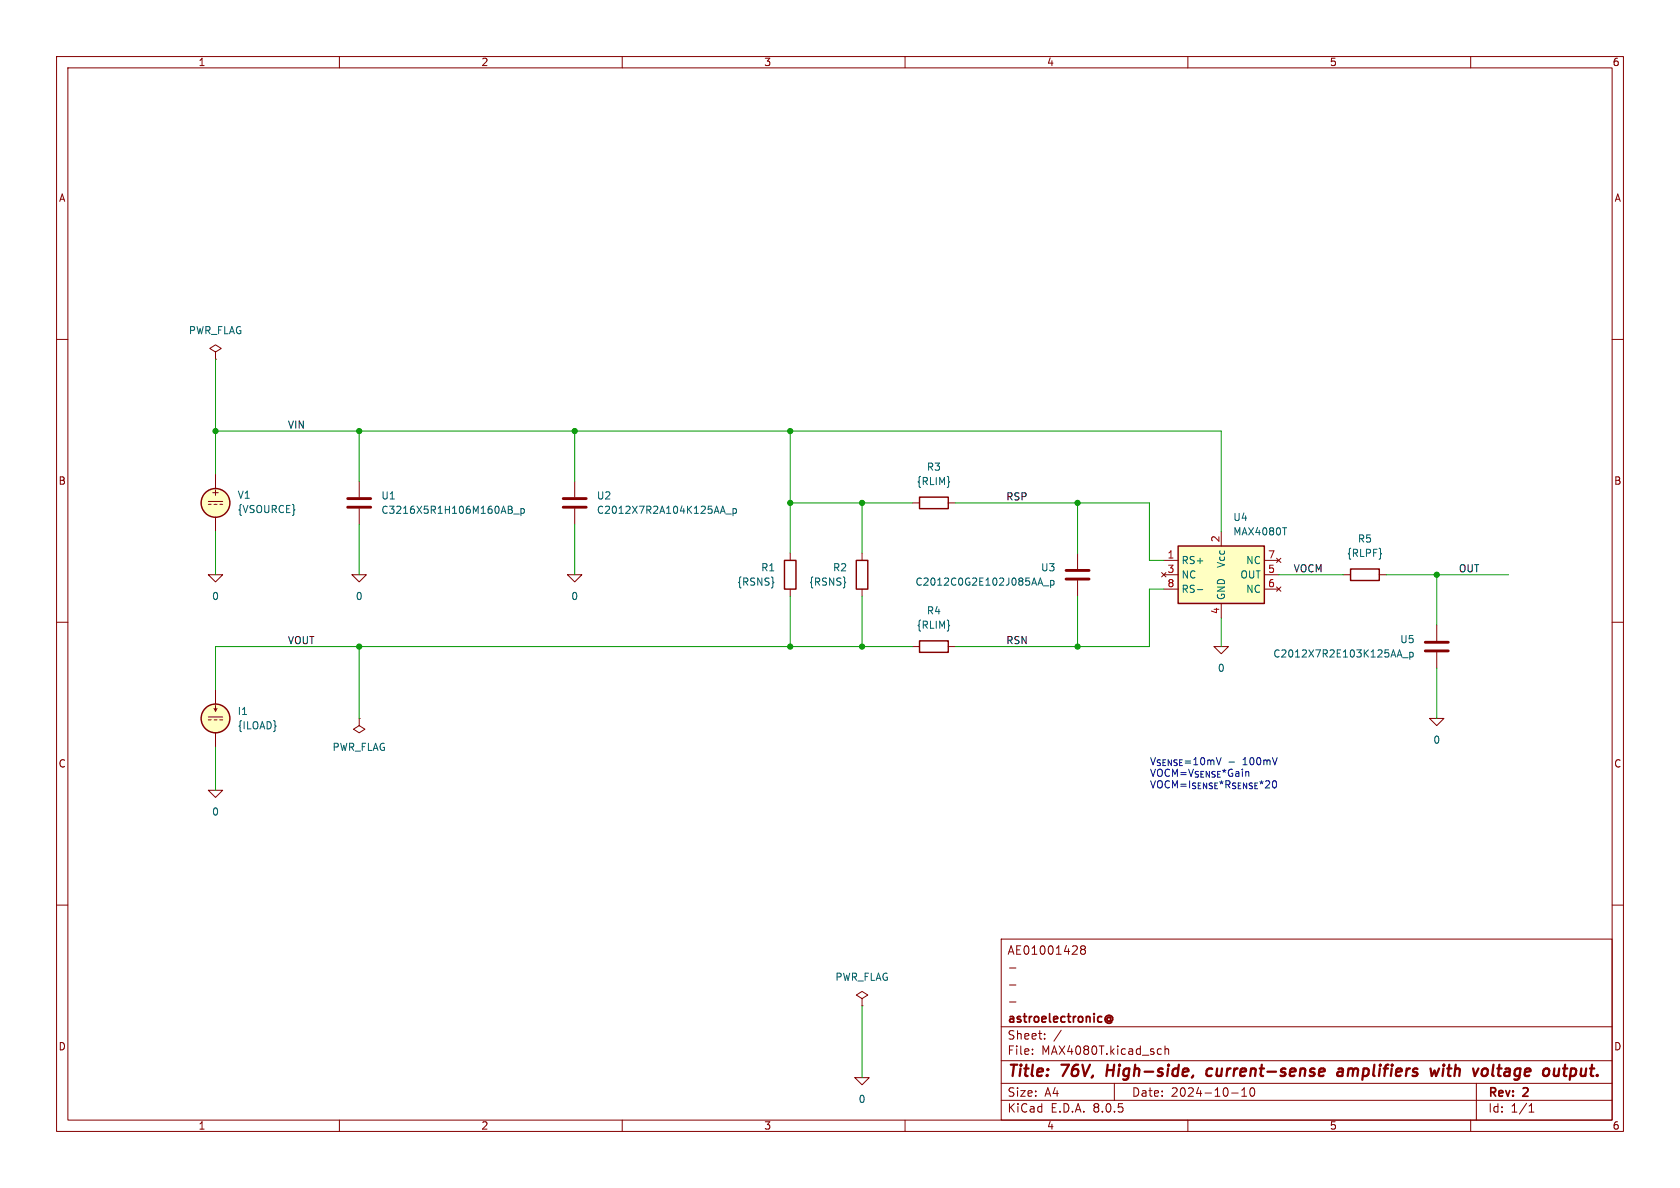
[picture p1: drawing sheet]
(kicad_sch
 (version 20231120)
 (generator "eeschema")
 (generator_version "8.0")
 (paper "A4")
 (title_block
  (title "76V, High-side, current-sense amplifiers with voltage output.")
  (date "2024-10-10")
  (rev "2")
  (company "astroelectronic@")
  (comment 1 "-")
  (comment 2 "-")
  (comment 3 "-")
  (comment 4 "AE01001428"))
 (lib_symbols
  (symbol "MAX4080T:0"
   (power)
   (pin_names
    (offset 0)) (exclude_from_sim no) (in_bom yes) (on_board yes)
   (property "Reference" "#GND" (at 0 -2.54 0) (effects (font (size 1.27 1.27)) (hide yes)))
   (property "Value" "0" (at 0 -1.778 0) (effects (font (size 1.27 1.27))))
   (property "Footprint" "" (at 0 0 0) (effects (font (size 1.27 1.27)) (hide yes)))
   (property "Datasheet" "~" (at 0 0 0) (effects (font (size 1.27 1.27)) (hide yes)))
   (property "Description" "0V reference potential for simulation" (at 0 0 0) (effects (font (size 1.27 1.27)) (hide yes)))
   (symbol "0_0_1"
    (polyline (pts (xy -1.27 0) (xy 0 -1.27) (xy 1.27 0) (xy -1.27 0)) (stroke (width 0) (type default)) (fill (type none))))
   (symbol "0_1_1"
    (pin power_in line (at 0 0 0) (length 0) hide (name "0" (effects (font (size 1.016 1.016)))) (number "1" (effects (font (size 1.016 1.016)))))))
  (symbol "MAX4080T:C"
   (pin_numbers hide)
   (pin_names
    (offset 0.254)) (exclude_from_sim no) (in_bom yes) (on_board yes)
   (property "Reference" "C" (at 0.635 2.54 0) (effects (font (size 1.27 1.27)) (justify left)))
   (property "Value" "C" (at 0.635 -2.54 0) (effects (font (size 1.27 1.27)) (justify left)))
   (property "Footprint" "" (at 0.9652 -3.81 0) (effects (font (size 1.27 1.27)) (hide yes)))
   (property "Datasheet" "~" (at 0 0 0) (effects (font (size 1.27 1.27)) (hide yes)))
   (property "Description" "Unpolarized capacitor" (at 0 0 0) (effects (font (size 1.27 1.27)) (hide yes)))
   (symbol "C_0_1"
    (polyline (pts (xy -2.032 -0.762) (xy 2.032 -0.762)) (stroke (width 0.508) (type default)) (fill (type none)))
    (polyline (pts (xy -2.032 0.762) (xy 2.032 0.762)) (stroke (width 0.508) (type default)) (fill (type none))))
   (symbol "C_1_1"
    (pin passive line (at 0 3.81 270) (length 2.794) (name "~" (effects (font (size 1.27 1.27)))) (number "1" (effects (font (size 1.27 1.27)))))
    (pin passive line (at 0 -3.81 90) (length 2.794) (name "~" (effects (font (size 1.27 1.27)))) (number "2" (effects (font (size 1.27 1.27)))))))
  (symbol "MAX4080T:IDC"
   (pin_numbers hide)
   (pin_names
    (offset 0.0254)) (exclude_from_sim no) (in_bom yes) (on_board yes)
   (property "Reference" "I" (at 2.54 2.54 0) (effects (font (size 1.27 1.27)) (justify left)))
   (property "Value" "1" (at 2.54 0 0) (effects (font (size 1.27 1.27)) (justify left)))
   (property "Footprint" "" (at 0 0 0) (effects (font (size 1.27 1.27)) (hide yes)))
   (property "Datasheet" "~" (at 0 0 0) (effects (font (size 1.27 1.27)) (hide yes)))
   (property "Description" "Current source, DC" (at 0 0 0) (effects (font (size 1.27 1.27)) (hide yes)))
   (property "Sim.Pins" "1=+ 2=-" (at 0 0 0) (effects (font (size 1.27 1.27)) (hide yes)))
   (property "Sim.Type" "DC" (at 0 0 0) (effects (font (size 1.27 1.27)) (hide yes)))
   (property "Sim.Device" "I" (at 0 0 0) (effects (font (size 1.27 1.27)) (justify left) (hide yes)))
   (property "Spice_Netlist_Enabled" "Y" (at 0 0 0) (effects (font (size 1.27 1.27)) (justify left) (hide yes)))
   (symbol "IDC_0_0"
    (polyline (pts (xy -1.27 0.254) (xy 1.27 0.254)) (stroke (width 0) (type default)) (fill (type none)))
    (polyline (pts (xy -0.762 -0.254) (xy -1.27 -0.254)) (stroke (width 0) (type default)) (fill (type none)))
    (polyline (pts (xy 0.254 -0.254) (xy -0.254 -0.254)) (stroke (width 0) (type default)) (fill (type none)))
    (polyline (pts (xy 1.27 -0.254) (xy 0.762 -0.254)) (stroke (width 0) (type default)) (fill (type none))))
   (symbol "IDC_0_1"
    (polyline (pts (xy 0 1.27) (xy 0 2.286)) (stroke (width 0) (type default)) (fill (type none)))
    (polyline (pts (xy -0.254 1.778) (xy 0 1.27) (xy 0.254 1.778)) (stroke (width 0) (type default)) (fill (type none)))
    (circle (center 0 0) (radius 2.54) (stroke (width 0.254) (type default)) (fill (type background))))
   (symbol "IDC_1_1"
    (pin passive line (at 0 5.08 270) (length 2.54) (name "~" (effects (font (size 1.27 1.27)))) (number "1" (effects (font (size 1.27 1.27)))))
    (pin passive line (at 0 -5.08 90) (length 2.54) (name "~" (effects (font (size 1.27 1.27)))) (number "2" (effects (font (size 1.27 1.27)))))))
  (symbol "MAX4080T:MAX4080T" (exclude_from_sim no) (in_bom yes) (on_board yes)
   (property "Reference" "U" (at -7.62 6.35 0) (effects (font (size 1.27 1.27)) (justify left)))
   (property "Value" "MAX4080T" (at 2.54 6.35 0) (effects (font (size 1.27 1.27)) (justify left)))
   (property "Footprint" "" (at 16.51 -17.78 0) (effects (font (size 1.27 1.27)) (hide yes)))
   (property "Datasheet" "http://datasheets.maximintegrated.com/en/ds/MAX4080-MAX4081.pdf" (at 0 10.16 0) (effects (font (size 1.27 1.27)) (hide yes)))
   (property "Description" "76V, High-Side, Current-Sense Amplifiers with Voltage Output, Unidirectional, 5V/V Gain, SOIC-8/uMAX-8" (at 0 0 0) (effects (font (size 1.27 1.27)) (hide yes)))
   (symbol "MAX4080T_0_1"
    (rectangle (start -7.62 5.08) (end 7.62 -5.08) (stroke (width 0.254) (type default)) (fill (type background))))
   (symbol "MAX4080T_1_1"
    (pin passive line (at -10.16 2.54 0) (length 2.54) (name "RS+" (effects (font (size 1.27 1.27)))) (number "1" (effects (font (size 1.27 1.27)))))
    (pin passive line (at 0 7.62 270) (length 2.54) (name "Vcc" (effects (font (size 1.27 1.27)))) (number "2" (effects (font (size 1.27 1.27)))))
    (pin no_connect line (at -10.16 0 0) (length 2.54) (name "NC" (effects (font (size 1.27 1.27)))) (number "3" (effects (font (size 1.27 1.27)))))
    (pin passive line (at 0 -7.62 90) (length 2.54) (name "GND" (effects (font (size 1.27 1.27)))) (number "4" (effects (font (size 1.27 1.27)))))
    (pin passive line (at 10.16 0 180) (length 2.54) (name "OUT" (effects (font (size 1.27 1.27)))) (number "5" (effects (font (size 1.27 1.27)))))
    (pin no_connect line (at 10.16 -2.54 180) (length 2.54) (name "NC" (effects (font (size 1.27 1.27)))) (number "6" (effects (font (size 1.27 1.27)))))
    (pin no_connect line (at 10.16 2.54 180) (length 2.54) (name "NC" (effects (font (size 1.27 1.27)))) (number "7" (effects (font (size 1.27 1.27)))))
    (pin passive line (at -10.16 -2.54 0) (length 2.54) (name "RS-" (effects (font (size 1.27 1.27)))) (number "8" (effects (font (size 1.27 1.27)))))))
  (symbol "MAX4080T:PWR_FLAG"
   (power)
   (pin_numbers hide)
   (pin_names
    (offset 0) hide) (exclude_from_sim no) (in_bom yes) (on_board yes)
   (property "Reference" "#FLG" (at 0 1.905 0) (effects (font (size 1.27 1.27)) (hide yes)))
   (property "Value" "PWR_FLAG" (at 0 3.81 0) (effects (font (size 1.27 1.27))))
   (property "Footprint" "" (at 0 0 0) (effects (font (size 1.27 1.27)) (hide yes)))
   (property "Datasheet" "~" (at 0 0 0) (effects (font (size 1.27 1.27)) (hide yes)))
   (property "Description" "Special symbol for telling ERC where power comes from" (at 0 0 0) (effects (font (size 1.27 1.27)) (hide yes)))
   (symbol "PWR_FLAG_0_0"
    (pin power_out line (at 0 0 90) (length 0) (name "pwr" (effects (font (size 1.27 1.27)))) (number "1" (effects (font (size 1.27 1.27))))))
   (symbol "PWR_FLAG_0_1"
    (polyline (pts (xy 0 0) (xy 0 1.27) (xy -1.016 1.905) (xy 0 2.54) (xy 1.016 1.905) (xy 0 1.27)) (stroke (width 0) (type default)) (fill (type none)))))
  (symbol "MAX4080T:R"
   (pin_numbers hide)
   (pin_names
    (offset 0)) (exclude_from_sim no) (in_bom yes) (on_board yes)
   (property "Reference" "R" (at 2.032 0 90) (effects (font (size 1.27 1.27))))
   (property "Value" "R" (at 0 0 90) (effects (font (size 1.27 1.27))))
   (property "Footprint" "" (at -1.778 0 90) (effects (font (size 1.27 1.27)) (hide yes)))
   (property "Datasheet" "~" (at 0 0 0) (effects (font (size 1.27 1.27)) (hide yes)))
   (property "Description" "Resistor" (at 0 0 0) (effects (font (size 1.27 1.27)) (hide yes)))
   (symbol "R_0_1"
    (rectangle (start -1.016 -2.54) (end 1.016 2.54) (stroke (width 0.254) (type default)) (fill (type none))))
   (symbol "R_1_1"
    (pin passive line (at 0 3.81 270) (length 1.27) (name "~" (effects (font (size 1.27 1.27)))) (number "1" (effects (font (size 1.27 1.27)))))
    (pin passive line (at 0 -3.81 90) (length 1.27) (name "~" (effects (font (size 1.27 1.27)))) (number "2" (effects (font (size 1.27 1.27)))))))
  (symbol "MAX4080T:VDC"
   (pin_numbers hide)
   (pin_names
    (offset 0.0254)) (exclude_from_sim no) (in_bom yes) (on_board yes)
   (property "Reference" "V" (at 2.54 2.54 0) (effects (font (size 1.27 1.27)) (justify left)))
   (property "Value" "1" (at 2.54 0 0) (effects (font (size 1.27 1.27)) (justify left)))
   (property "Footprint" "" (at 0 0 0) (effects (font (size 1.27 1.27)) (hide yes)))
   (property "Datasheet" "~" (at 0 0 0) (effects (font (size 1.27 1.27)) (hide yes)))
   (property "Description" "Voltage source, DC" (at 0 0 0) (effects (font (size 1.27 1.27)) (hide yes)))
   (property "Sim.Pins" "1=+ 2=-" (at 0 0 0) (effects (font (size 1.27 1.27)) (hide yes)))
   (property "Sim.Type" "DC" (at 0 0 0) (effects (font (size 1.27 1.27)) (hide yes)))
   (property "Sim.Device" "V" (at 0 0 0) (effects (font (size 1.27 1.27)) (justify left) (hide yes)))
   (property "Spice_Netlist_Enabled" "Y" (at 0 0 0) (effects (font (size 1.27 1.27)) (justify left) (hide yes)))
   (symbol "VDC_0_0"
    (polyline (pts (xy -1.27 0.254) (xy 1.27 0.254)) (stroke (width 0) (type default)) (fill (type none)))
    (polyline (pts (xy -0.762 -0.254) (xy -1.27 -0.254)) (stroke (width 0) (type default)) (fill (type none)))
    (polyline (pts (xy 0.254 -0.254) (xy -0.254 -0.254)) (stroke (width 0) (type default)) (fill (type none)))
    (polyline (pts (xy 1.27 -0.254) (xy 0.762 -0.254)) (stroke (width 0) (type default)) (fill (type none)))
    (text "+" (at 0 1.905 0) (effects (font (size 1.27 1.27)))))
   (symbol "VDC_0_1"
    (circle (center 0 0) (radius 2.54) (stroke (width 0.254) (type default)) (fill (type background))))
   (symbol "VDC_1_1"
    (pin passive line (at 0 5.08 270) (length 2.54) (name "~" (effects (font (size 1.27 1.27)))) (number "1" (effects (font (size 1.27 1.27)))))
    (pin passive line (at 0 -5.08 90) (length 2.54) (name "~" (effects (font (size 1.27 1.27)))) (number "2" (effects (font (size 1.27 1.27))))))))
 (junction
  (at 63.5 76.2)
  (diameter 0)
  (color 0 0 0 0))
 (junction
  (at 152.4 88.9)
  (diameter 0)
  (color 0 0 0 0))
 (junction
  (at 139.7 76.2)
  (diameter 0)
  (color 0 0 0 0))
 (junction
  (at 152.4 114.3)
  (diameter 0)
  (color 0 0 0 0))
 (junction
  (at 38.1 76.2)
  (diameter 0)
  (color 0 0 0 0))
 (junction
  (at 139.7 88.9)
  (diameter 0)
  (color 0 0 0 0))
 (junction
  (at 139.7 114.3)
  (diameter 0)
  (color 0 0 0 0))
 (junction
  (at 190.5 114.3)
  (diameter 0)
  (color 0 0 0 0))
 (junction
  (at 101.6 76.2)
  (diameter 0)
  (color 0 0 0 0))
 (junction
  (at 63.5 114.3)
  (diameter 0)
  (color 0 0 0 0))
 (junction
  (at 254 101.6)
  (diameter 0)
  (color 0 0 0 0))
 (junction
  (at 190.5 88.9)
  (diameter 0)
  (color 0 0 0 0))
 (wire
  (pts (xy 139.7 88.9) (xy 139.7 76.2))
  (stroke (width 0) (type default)))
 (wire
  (pts (xy 152.4 114.3) (xy 152.4 105.41))
  (stroke (width 0) (type default)))
 (wire
  (pts (xy 63.5 114.3) (xy 139.7 114.3))
  (stroke (width 0) (type default)))
 (wire
  (pts (xy 215.9 76.2) (xy 215.9 93.98))
  (stroke (width 0) (type default)))
 (wire
  (pts (xy 139.7 105.41) (xy 139.7 114.3))
  (stroke (width 0) (type default)))
 (wire
  (pts (xy 38.1 76.2) (xy 63.5 76.2))
  (stroke (width 0) (type default)))
 (wire
  (pts (xy 203.2 104.14) (xy 205.74 104.14))
  (stroke (width 0) (type default)))
 (wire
  (pts (xy 152.4 114.3) (xy 161.29 114.3))
  (stroke (width 0) (type default)))
 (wire
  (pts (xy 152.4 88.9) (xy 161.29 88.9))
  (stroke (width 0) (type default)))
 (wire
  (pts (xy 139.7 88.9) (xy 152.4 88.9))
  (stroke (width 0) (type default)))
 (wire
  (pts (xy 38.1 114.3) (xy 63.5 114.3))
  (stroke (width 0) (type default)))
 (wire
  (pts (xy 254 118.11) (xy 254 127))
  (stroke (width 0) (type default)))
 (wire
  (pts (xy 152.4 88.9) (xy 152.4 97.79))
  (stroke (width 0) (type default)))
 (wire
  (pts (xy 203.2 114.3) (xy 203.2 104.14))
  (stroke (width 0) (type default)))
 (wire
  (pts (xy 38.1 114.3) (xy 38.1 121.92))
  (stroke (width 0) (type default)))
 (wire
  (pts (xy 139.7 97.79) (xy 139.7 88.9))
  (stroke (width 0) (type default)))
 (wire
  (pts (xy 139.7 76.2) (xy 215.9 76.2))
  (stroke (width 0) (type default)))
 (wire
  (pts (xy 190.5 88.9) (xy 190.5 97.79))
  (stroke (width 0) (type default)))
 (wire
  (pts (xy 205.74 99.06) (xy 203.2 99.06))
  (stroke (width 0) (type default)))
 (wire
  (pts (xy 101.6 92.71) (xy 101.6 101.6))
  (stroke (width 0) (type default)))
 (wire
  (pts (xy 190.5 114.3) (xy 203.2 114.3))
  (stroke (width 0) (type default)))
 (wire
  (pts (xy 101.6 76.2) (xy 101.6 85.09))
  (stroke (width 0) (type default)))
 (wire
  (pts (xy 38.1 132.08) (xy 38.1 139.7))
  (stroke (width 0) (type default)))
 (wire
  (pts (xy 38.1 83.82) (xy 38.1 76.2))
  (stroke (width 0) (type default)))
 (wire
  (pts (xy 254 110.49) (xy 254 101.6))
  (stroke (width 0) (type default)))
 (wire
  (pts (xy 254 101.6) (xy 245.11 101.6))
  (stroke (width 0) (type default)))
 (wire
  (pts (xy 215.9 109.22) (xy 215.9 114.3))
  (stroke (width 0) (type default)))
 (wire
  (pts (xy 63.5 92.71) (xy 63.5 101.6))
  (stroke (width 0) (type default)))
 (wire
  (pts (xy 63.5 114.3) (xy 63.5 127))
  (stroke (width 0) (type default)))
 (wire
  (pts (xy 168.91 88.9) (xy 190.5 88.9))
  (stroke (width 0) (type default)))
 (wire
  (pts (xy 254 101.6) (xy 266.7 101.6))
  (stroke (width 0) (type default)))
 (wire
  (pts (xy 139.7 114.3) (xy 152.4 114.3))
  (stroke (width 0) (type default)))
 (wire
  (pts (xy 38.1 63.5) (xy 38.1 76.2))
  (stroke (width 0) (type default)))
 (wire
  (pts (xy 101.6 76.2) (xy 139.7 76.2))
  (stroke (width 0) (type default)))
 (wire
  (pts (xy 168.91 114.3) (xy 190.5 114.3))
  (stroke (width 0) (type default)))
 (wire
  (pts (xy 190.5 114.3) (xy 190.5 105.41))
  (stroke (width 0) (type default)))
 (wire
  (pts (xy 152.4 177.8) (xy 152.4 190.5))
  (stroke (width 0) (type default)))
 (wire
  (pts (xy 63.5 76.2) (xy 101.6 76.2))
  (stroke (width 0) (type default)))
 (wire
  (pts (xy 203.2 99.06) (xy 203.2 88.9))
  (stroke (width 0) (type default)))
 (wire
  (pts (xy 63.5 76.2) (xy 63.5 85.09))
  (stroke (width 0) (type default)))
 (wire
  (pts (xy 38.1 93.98) (xy 38.1 101.6))
  (stroke (width 0) (type default)))
 (wire
  (pts (xy 190.5 88.9) (xy 203.2 88.9))
  (stroke (width 0) (type default)))
 (wire
  (pts (xy 226.06 101.6) (xy 237.49 101.6))
  (stroke (width 0) (type default)))
 (text "V_{SENSE}=10mV - 100mV\nVOCM=V_{SENSE}*Gain\nVOCM=I_{SENSE}*R_{SENSE}*20"
  (exclude_from_sim no)
  (at 203.2 139.7 0)
  (effects (font (size 1.27 1.27)) (justify left bottom)))
 (label "VIN"
  (at 50.8 76.2 0)
  (fields_autoplaced yes)
  (effects (font (size 1.27 1.27)) (justify left bottom)))
 (label "RSP"
  (at 177.8 88.9 0)
  (fields_autoplaced yes)
  (effects (font (size 1.27 1.27)) (justify left bottom)))
 (label "OUT"
  (at 257.81 101.6 0)
  (fields_autoplaced yes)
  (effects (font (size 1.27 1.27)) (justify left bottom)))
 (label "VOCM"
  (at 228.6 101.6 0)
  (fields_autoplaced yes)
  (effects (font (size 1.27 1.27)) (justify left bottom)))
 (label "RSN"
  (at 177.8 114.3 0)
  (fields_autoplaced yes)
  (effects (font (size 1.27 1.27)) (justify left bottom)))
 (label "VOUT"
  (at 50.8 114.3 0)
  (fields_autoplaced yes)
  (effects (font (size 1.27 1.27)) (justify left bottom)))
 (symbol
  (lib_id "MAX4080T:0")
  (at 38.1 101.6 0)
  (unit 1)
  (exclude_from_sim no)
  (in_bom yes)
  (on_board yes)
  (dnp no)
  (fields_autoplaced yes)
  (property "Reference" "#GND01" (at 38.1 104.14 0) (effects (font (size 1.27 1.27)) (hide yes)))
  (property "Value" "0" (at 38.1 105.41 0) (effects (font (size 1.27 1.27))))
  (property "Footprint" "" (at 38.1 101.6 0) (effects (font (size 1.27 1.27)) (hide yes)))
  (property "Datasheet" "~" (at 38.1 101.6 0) (effects (font (size 1.27 1.27)) (hide yes)))
  (property "Description" "" (at 38.1 101.6 0) (effects (font (size 1.27 1.27)) (hide yes)))
  (pin "1"))
 (symbol
  (lib_id "MAX4080T:0")
  (at 101.6 101.6 0)
  (unit 1)
  (exclude_from_sim no)
  (in_bom yes)
  (on_board yes)
  (dnp no)
  (fields_autoplaced yes)
  (property "Reference" "#GND04" (at 101.6 104.14 0) (effects (font (size 1.27 1.27)) (hide yes)))
  (property "Value" "0" (at 101.6 105.41 0) (effects (font (size 1.27 1.27))))
  (property "Footprint" "" (at 101.6 101.6 0) (effects (font (size 1.27 1.27)) (hide yes)))
  (property "Datasheet" "~" (at 101.6 101.6 0) (effects (font (size 1.27 1.27)) (hide yes)))
  (property "Description" "" (at 101.6 101.6 0) (effects (font (size 1.27 1.27)) (hide yes)))
  (pin "1"))
 (symbol
  (lib_id "MAX4080T:R")
  (at 241.3 101.6 90)
  (unit 1)
  (exclude_from_sim no)
  (in_bom yes)
  (on_board yes)
  (dnp no)
  (fields_autoplaced yes)
  (property "Reference" "R5" (at 241.3 95.25 90) (effects (font (size 1.27 1.27))))
  (property "Value" "{RLPF}" (at 241.3 97.79 90) (effects (font (size 1.27 1.27))))
  (property "Footprint" "" (at 241.3 103.378 90) (effects (font (size 1.27 1.27)) (hide yes)))
  (property "Datasheet" "~" (at 241.3 101.6 0) (effects (font (size 1.27 1.27)) (hide yes)))
  (property "Description" "" (at 241.3 101.6 0) (effects (font (size 1.27 1.27)) (hide yes)))
  (pin "1")
  (pin "2"))
 (symbol
  (lib_id "MAX4080T:R")
  (at 165.1 114.3 90)
  (unit 1)
  (exclude_from_sim no)
  (in_bom yes)
  (on_board yes)
  (dnp no)
  (fields_autoplaced yes)
  (property "Reference" "R4" (at 165.1 107.95 90) (effects (font (size 1.27 1.27))))
  (property "Value" "{RLIM}" (at 165.1 110.49 90) (effects (font (size 1.27 1.27))))
  (property "Footprint" "" (at 165.1 116.078 90) (effects (font (size 1.27 1.27)) (hide yes)))
  (property "Datasheet" "~" (at 165.1 114.3 0) (effects (font (size 1.27 1.27)) (hide yes)))
  (property "Description" "" (at 165.1 114.3 0) (effects (font (size 1.27 1.27)) (hide yes)))
  (pin "1")
  (pin "2"))
 (symbol
  (lib_id "MAX4080T:PWR_FLAG")
  (at 38.1 63.5 0)
  (unit 1)
  (exclude_from_sim no)
  (in_bom yes)
  (on_board yes)
  (dnp no)
  (fields_autoplaced yes)
  (property "Reference" "#FLG01" (at 38.1 61.595 0) (effects (font (size 1.27 1.27)) (hide yes)))
  (property "Value" "PWR_FLAG" (at 38.1 58.42 0) (effects (font (size 1.27 1.27))))
  (property "Footprint" "" (at 38.1 63.5 0) (effects (font (size 1.27 1.27)) (hide yes)))
  (property "Datasheet" "~" (at 38.1 63.5 0) (effects (font (size 1.27 1.27)) (hide yes)))
  (property "Description" "" (at 38.1 63.5 0) (effects (font (size 1.27 1.27)) (hide yes)))
  (pin "1"))
 (symbol
  (lib_id "MAX4080T:PWR_FLAG")
  (at 63.5 127 180)
  (unit 1)
  (exclude_from_sim no)
  (in_bom yes)
  (on_board yes)
  (dnp no)
  (fields_autoplaced yes)
  (property "Reference" "#FLG02" (at 63.5 128.905 0) (effects (font (size 1.27 1.27)) (hide yes)))
  (property "Value" "PWR_FLAG" (at 63.5 132.08 0) (effects (font (size 1.27 1.27))))
  (property "Footprint" "" (at 63.5 127 0) (effects (font (size 1.27 1.27)) (hide yes)))
  (property "Datasheet" "~" (at 63.5 127 0) (effects (font (size 1.27 1.27)) (hide yes)))
  (property "Description" "" (at 63.5 127 0) (effects (font (size 1.27 1.27)) (hide yes)))
  (pin "1"))
 (symbol
  (lib_name "MAX4080T:VDC")
  (lib_id "MAX4080T:VDC")
  (at 38.1 88.9 0)
  (unit 1)
  (exclude_from_sim no)
  (in_bom yes)
  (on_board yes)
  (dnp no)
  (fields_autoplaced yes)
  (property "Reference" "V1" (at 41.91 87.5001 0) (effects (font (size 1.27 1.27)) (justify left)))
  (property "Value" "{VSOURCE}" (at 41.91 90.0401 0) (effects (font (size 1.27 1.27)) (justify left)))
  (property "Footprint" "" (at 38.1 88.9 0) (effects (font (size 1.27 1.27)) (hide yes)))
  (property "Datasheet" "~" (at 38.1 88.9 0) (effects (font (size 1.27 1.27)) (hide yes)))
  (property "Description" "" (at 38.1 88.9 0) (effects (font (size 1.27 1.27)) (hide yes)))
  (property "Sim.Device" "SPICE" (at 38.1 88.9 0) (effects (font (size 1.27 1.27)) (justify left) (hide yes)))
  (property "Sim.Params" "type=\"V\" model=\"{VSOURCE}\" lib=\"\"" (at 0 0 0) (effects (font (size 1.27 1.27)) (hide yes)))
  (property "Sim.Pins" "1=1 2=2" (at 0 0 0) (effects (font (size 1.27 1.27)) (hide yes)))
  (pin "1")
  (pin "2"))
 (symbol
  (lib_id "MAX4080T:0")
  (at 215.9 114.3 0)
  (unit 1)
  (exclude_from_sim no)
  (in_bom yes)
  (on_board yes)
  (dnp no)
  (fields_autoplaced yes)
  (property "Reference" "#GND06" (at 215.9 116.84 0) (effects (font (size 1.27 1.27)) (hide yes)))
  (property "Value" "0" (at 215.9 118.11 0) (effects (font (size 1.27 1.27))))
  (property "Footprint" "" (at 215.9 114.3 0) (effects (font (size 1.27 1.27)) (hide yes)))
  (property "Datasheet" "~" (at 215.9 114.3 0) (effects (font (size 1.27 1.27)) (hide yes)))
  (property "Description" "" (at 215.9 114.3 0) (effects (font (size 1.27 1.27)) (hide yes)))
  (pin "1"))
 (symbol
  (lib_id "MAX4080T:R")
  (at 165.1 88.9 90)
  (unit 1)
  (exclude_from_sim no)
  (in_bom yes)
  (on_board yes)
  (dnp no)
  (fields_autoplaced yes)
  (property "Reference" "R3" (at 165.1 82.55 90) (effects (font (size 1.27 1.27))))
  (property "Value" "{RLIM}" (at 165.1 85.09 90) (effects (font (size 1.27 1.27))))
  (property "Footprint" "" (at 165.1 90.678 90) (effects (font (size 1.27 1.27)) (hide yes)))
  (property "Datasheet" "~" (at 165.1 88.9 0) (effects (font (size 1.27 1.27)) (hide yes)))
  (property "Description" "" (at 165.1 88.9 0) (effects (font (size 1.27 1.27)) (hide yes)))
  (pin "1")
  (pin "2"))
 (symbol
  (lib_id "MAX4080T:PWR_FLAG")
  (at 152.4 177.8 0)
  (unit 1)
  (exclude_from_sim no)
  (in_bom yes)
  (on_board yes)
  (dnp no)
  (fields_autoplaced yes)
  (property "Reference" "#FLG03" (at 152.4 175.895 0) (effects (font (size 1.27 1.27)) (hide yes)))
  (property "Value" "PWR_FLAG" (at 152.4 172.72 0) (effects (font (size 1.27 1.27))))
  (property "Footprint" "" (at 152.4 177.8 0) (effects (font (size 1.27 1.27)) (hide yes)))
  (property "Datasheet" "~" (at 152.4 177.8 0) (effects (font (size 1.27 1.27)) (hide yes)))
  (property "Description" "" (at 152.4 177.8 0) (effects (font (size 1.27 1.27)) (hide yes)))
  (pin "1"))
 (symbol
  (lib_id "MAX4080T:R")
  (at 152.4 101.6 0)
  (mirror x)
  (unit 1)
  (exclude_from_sim no)
  (in_bom yes)
  (on_board yes)
  (dnp no)
  (fields_autoplaced yes)
  (property "Reference" "R2" (at 149.86 100.3299 0) (effects (font (size 1.27 1.27)) (justify right)))
  (property "Value" "{RSNS}" (at 149.86 102.8699 0) (effects (font (size 1.27 1.27)) (justify right)))
  (property "Footprint" "" (at 150.622 101.6 90) (effects (font (size 1.27 1.27)) (hide yes)))
  (property "Datasheet" "~" (at 152.4 101.6 0) (effects (font (size 1.27 1.27)) (hide yes)))
  (property "Description" "" (at 152.4 101.6 0) (effects (font (size 1.27 1.27)) (hide yes)))
  (pin "1")
  (pin "2"))
 (symbol
  (lib_id "MAX4080T:0")
  (at 254 127 0)
  (unit 1)
  (exclude_from_sim no)
  (in_bom yes)
  (on_board yes)
  (dnp no)
  (fields_autoplaced yes)
  (property "Reference" "#GND07" (at 254 129.54 0) (effects (font (size 1.27 1.27)) (hide yes)))
  (property "Value" "0" (at 254 130.81 0) (effects (font (size 1.27 1.27))))
  (property "Footprint" "" (at 254 127 0) (effects (font (size 1.27 1.27)) (hide yes)))
  (property "Datasheet" "~" (at 254 127 0) (effects (font (size 1.27 1.27)) (hide yes)))
  (property "Description" "" (at 254 127 0) (effects (font (size 1.27 1.27)) (hide yes)))
  (pin "1"))
 (symbol
  (lib_id "MAX4080T:0")
  (at 38.1 139.7 0)
  (unit 1)
  (exclude_from_sim no)
  (in_bom yes)
  (on_board yes)
  (dnp no)
  (fields_autoplaced yes)
  (property "Reference" "#GND02" (at 38.1 142.24 0) (effects (font (size 1.27 1.27)) (hide yes)))
  (property "Value" "0" (at 38.1 143.51 0) (effects (font (size 1.27 1.27))))
  (property "Footprint" "" (at 38.1 139.7 0) (effects (font (size 1.27 1.27)) (hide yes)))
  (property "Datasheet" "~" (at 38.1 139.7 0) (effects (font (size 1.27 1.27)) (hide yes)))
  (property "Description" "" (at 38.1 139.7 0) (effects (font (size 1.27 1.27)) (hide yes)))
  (pin "1"))
 (symbol
  (lib_id "MAX4080T:0")
  (at 152.4 190.5 0)
  (unit 1)
  (exclude_from_sim no)
  (in_bom yes)
  (on_board yes)
  (dnp no)
  (fields_autoplaced yes)
  (property "Reference" "#GND05" (at 152.4 193.04 0) (effects (font (size 1.27 1.27)) (hide yes)))
  (property "Value" "0" (at 152.4 194.31 0) (effects (font (size 1.27 1.27))))
  (property "Footprint" "" (at 152.4 190.5 0) (effects (font (size 1.27 1.27)) (hide yes)))
  (property "Datasheet" "~" (at 152.4 190.5 0) (effects (font (size 1.27 1.27)) (hide yes)))
  (property "Description" "" (at 152.4 190.5 0) (effects (font (size 1.27 1.27)) (hide yes)))
  (pin "1"))
 (symbol
  (lib_id "MAX4080T:C")
  (at 190.5 101.6 0)
  (mirror x)
  (unit 1)
  (exclude_from_sim no)
  (in_bom yes)
  (on_board yes)
  (dnp no)
  (fields_autoplaced yes)
  (property "Reference" "U3" (at 186.69 100.3299 0) (effects (font (size 1.27 1.27)) (justify right)))
  (property "Value" "C2012C0G2E102J085AA_p" (at 186.69 102.8699 0) (effects (font (size 1.27 1.27)) (justify right)))
  (property "Footprint" "" (at 191.4652 97.79 0) (effects (font (size 1.27 1.27)) (hide yes)))
  (property "Datasheet" "~" (at 190.5 101.6 0) (effects (font (size 1.27 1.27)) (hide yes)))
  (property "Description" "" (at 190.5 101.6 0) (effects (font (size 1.27 1.27)) (hide yes)))
  (property "Sim.Device" "SUBCKT" (at 190.5 101.6 0) (effects (font (size 1.27 1.27)) (hide yes)))
  (property "Sim.Pins" "1=n1 2=n2" (at 0 0 0) (effects (font (size 1.27 1.27)) (hide yes)))
  (property "Sim.Library" "_models\\C2012C0G2E102J085AA_p.mod" (at 190.5 101.6 0) (effects (font (size 1.27 1.27)) (hide yes)))
  (property "Sim.Name" "C2012C0G2E102J085AA_p" (at 190.5 101.6 0) (effects (font (size 1.27 1.27)) (hide yes)))
  (pin "1")
  (pin "2"))
 (symbol
  (lib_id "MAX4080T:MAX4080T")
  (at 215.9 101.6 0)
  (unit 1)
  (exclude_from_sim no)
  (in_bom yes)
  (on_board yes)
  (dnp no)
  (fields_autoplaced yes)
  (property "Reference" "U4" (at 217.9194 91.44 0) (effects (font (size 1.27 1.27)) (justify left)))
  (property "Value" "MAX4080T" (at 217.9194 93.98 0) (effects (font (size 1.27 1.27)) (justify left)))
  (property "Footprint" "" (at 232.41 119.38 0) (effects (font (size 1.27 1.27)) (hide yes)))
  (property "Datasheet" "http://datasheets.maximintegrated.com/en/ds/MAX4080-MAX4081.pdf" (at 215.9 91.44 0) (effects (font (size 1.27 1.27)) (hide yes)))
  (property "Description" "" (at 215.9 101.6 0) (effects (font (size 1.27 1.27)) (hide yes)))
  (property "Sim.Device" "SUBCKT" (at 215.9 101.6 0) (effects (font (size 1.27 1.27)) (hide yes)))
  (property "Sim.Pins" "1=1 2=2 3=3 4=4 5=5 6=6 7=7 8=8" (at 0 0 0) (effects (font (size 1.27 1.27)) (hide yes)))
  (property "Sim.Library" "_models\\MAX4080T.FAM" (at 215.9 101.6 0) (effects (font (size 1.27 1.27)) (hide yes)))
  (property "Sim.Name" "MAX4080T" (at 215.9 101.6 0) (effects (font (size 1.27 1.27)) (hide yes)))
  (pin "1")
  (pin "2")
  (pin "3")
  (pin "4")
  (pin "5")
  (pin "6")
  (pin "7")
  (pin "8"))
 (symbol
  (lib_id "MAX4080T:R")
  (at 139.7 101.6 0)
  (mirror x)
  (unit 1)
  (exclude_from_sim no)
  (in_bom yes)
  (on_board yes)
  (dnp no)
  (fields_autoplaced yes)
  (property "Reference" "R1" (at 137.16 100.3299 0) (effects (font (size 1.27 1.27)) (justify right)))
  (property "Value" "{RSNS}" (at 137.16 102.8699 0) (effects (font (size 1.27 1.27)) (justify right)))
  (property "Footprint" "" (at 137.922 101.6 90) (effects (font (size 1.27 1.27)) (hide yes)))
  (property "Datasheet" "~" (at 139.7 101.6 0) (effects (font (size 1.27 1.27)) (hide yes)))
  (property "Description" "" (at 139.7 101.6 0) (effects (font (size 1.27 1.27)) (hide yes)))
  (pin "1")
  (pin "2"))
 (symbol
  (lib_id "MAX4080T:C")
  (at 254 114.3 0)
  (mirror x)
  (unit 1)
  (exclude_from_sim no)
  (in_bom yes)
  (on_board yes)
  (dnp no)
  (fields_autoplaced yes)
  (property "Reference" "U5" (at 250.19 113.0299 0) (effects (font (size 1.27 1.27)) (justify right)))
  (property "Value" "C2012X7R2E103K125AA_p" (at 250.19 115.5699 0) (effects (font (size 1.27 1.27)) (justify right)))
  (property "Footprint" "" (at 254.9652 110.49 0) (effects (font (size 1.27 1.27)) (hide yes)))
  (property "Datasheet" "~" (at 254 114.3 0) (effects (font (size 1.27 1.27)) (hide yes)))
  (property "Description" "" (at 254 114.3 0) (effects (font (size 1.27 1.27)) (hide yes)))
  (property "Sim.Device" "SUBCKT" (at 254 114.3 0) (effects (font (size 1.27 1.27)) (hide yes)))
  (property "Sim.Pins" "1=n1 2=n2" (at 0 0 0) (effects (font (size 1.27 1.27)) (hide yes)))
  (property "Sim.Library" "_models\\C2012X7R2E103K125AA_p.mod" (at 254 114.3 0) (effects (font (size 1.27 1.27)) (hide yes)))
  (property "Sim.Name" "C2012X7R2E103K125AA_p" (at 254 114.3 0) (effects (font (size 1.27 1.27)) (hide yes)))
  (pin "1")
  (pin "2"))
 (symbol
  (lib_id "MAX4080T:0")
  (at 63.5 101.6 0)
  (unit 1)
  (exclude_from_sim no)
  (in_bom yes)
  (on_board yes)
  (dnp no)
  (fields_autoplaced yes)
  (property "Reference" "#GND03" (at 63.5 104.14 0) (effects (font (size 1.27 1.27)) (hide yes)))
  (property "Value" "0" (at 63.5 105.41 0) (effects (font (size 1.27 1.27))))
  (property "Footprint" "" (at 63.5 101.6 0) (effects (font (size 1.27 1.27)) (hide yes)))
  (property "Datasheet" "~" (at 63.5 101.6 0) (effects (font (size 1.27 1.27)) (hide yes)))
  (property "Description" "" (at 63.5 101.6 0) (effects (font (size 1.27 1.27)) (hide yes)))
  (pin "1"))
 (symbol
  (lib_id "MAX4080T:C")
  (at 101.6 88.9 0)
  (unit 1)
  (exclude_from_sim no)
  (in_bom yes)
  (on_board yes)
  (dnp no)
  (fields_autoplaced yes)
  (property "Reference" "U2" (at 105.41 87.6299 0) (effects (font (size 1.27 1.27)) (justify left)))
  (property "Value" "C2012X7R2A104K125AA_p" (at 105.41 90.1699 0) (effects (font (size 1.27 1.27)) (justify left)))
  (property "Footprint" "" (at 102.5652 92.71 0) (effects (font (size 1.27 1.27)) (hide yes)))
  (property "Datasheet" "~" (at 101.6 88.9 0) (effects (font (size 1.27 1.27)) (hide yes)))
  (property "Description" "" (at 101.6 88.9 0) (effects (font (size 1.27 1.27)) (hide yes)))
  (property "Sim.Device" "SUBCKT" (at 101.6 88.9 0) (effects (font (size 1.27 1.27)) (hide yes)))
  (property "Sim.Pins" "1=n1 2=n2" (at 0 0 0) (effects (font (size 1.27 1.27)) (hide yes)))
  (property "Sim.Library" "_models\\C2012X7R2A104K125AA_p.mod" (at 101.6 88.9 0) (effects (font (size 1.27 1.27)) (hide yes)))
  (property "Sim.Name" "C2012X7R2A104K125AA_p" (at 101.6 88.9 0) (effects (font (size 1.27 1.27)) (hide yes)))
  (pin "1")
  (pin "2"))
 (symbol
  (lib_name "MAX4080T:IDC")
  (lib_id "MAX4080T:IDC")
  (at 38.1 127 0)
  (unit 1)
  (exclude_from_sim no)
  (in_bom yes)
  (on_board yes)
  (dnp no)
  (fields_autoplaced yes)
  (property "Reference" "I1" (at 41.91 125.7299 0) (effects (font (size 1.27 1.27)) (justify left)))
  (property "Value" "{ILOAD}" (at 41.91 128.2699 0) (effects (font (size 1.27 1.27)) (justify left)))
  (property "Footprint" "" (at 38.1 127 0) (effects (font (size 1.27 1.27)) (hide yes)))
  (property "Datasheet" "~" (at 38.1 127 0) (effects (font (size 1.27 1.27)) (hide yes)))
  (property "Description" "" (at 38.1 127 0) (effects (font (size 1.27 1.27)) (hide yes)))
  (property "Sim.Device" "SPICE" (at 38.1 127 0) (effects (font (size 1.27 1.27)) (justify left) (hide yes)))
  (property "Sim.Params" "type=\"I\" model=\"{ILOAD}\" lib=\"\"" (at 0 0 0) (effects (font (size 1.27 1.27)) (hide yes)))
  (property "Sim.Pins" "1=1 2=2" (at 0 0 0) (effects (font (size 1.27 1.27)) (hide yes)))
  (pin "1")
  (pin "2"))
 (symbol
  (lib_id "MAX4080T:C")
  (at 63.5 88.9 0)
  (unit 1)
  (exclude_from_sim no)
  (in_bom yes)
  (on_board yes)
  (dnp no)
  (fields_autoplaced yes)
  (property "Reference" "U1" (at 67.31 87.6299 0) (effects (font (size 1.27 1.27)) (justify left)))
  (property "Value" "C3216X5R1H106M160AB_p" (at 67.31 90.1699 0) (effects (font (size 1.27 1.27)) (justify left)))
  (property "Footprint" "" (at 64.4652 92.71 0) (effects (font (size 1.27 1.27)) (hide yes)))
  (property "Datasheet" "~" (at 63.5 88.9 0) (effects (font (size 1.27 1.27)) (hide yes)))
  (property "Description" "" (at 63.5 88.9 0) (effects (font (size 1.27 1.27)) (hide yes)))
  (property "Sim.Device" "SUBCKT" (at 63.5 88.9 0) (effects (font (size 1.27 1.27)) (hide yes)))
  (property "Sim.Pins" "1=n1 2=n2" (at 0 0 0) (effects (font (size 1.27 1.27)) (hide yes)))
  (property "Sim.Library" "_models\\C3216X5R1H106M160AB_p.mod" (at 63.5 88.9 0) (effects (font (size 1.27 1.27)) (hide yes)))
  (property "Sim.Name" "C3216X5R1H106M160AB_p" (at 63.5 88.9 0) (effects (font (size 1.27 1.27)) (hide yes)))
  (pin "1")
  (pin "2"))
 (sheet_instances
  (path ""
   (page "1"))))
